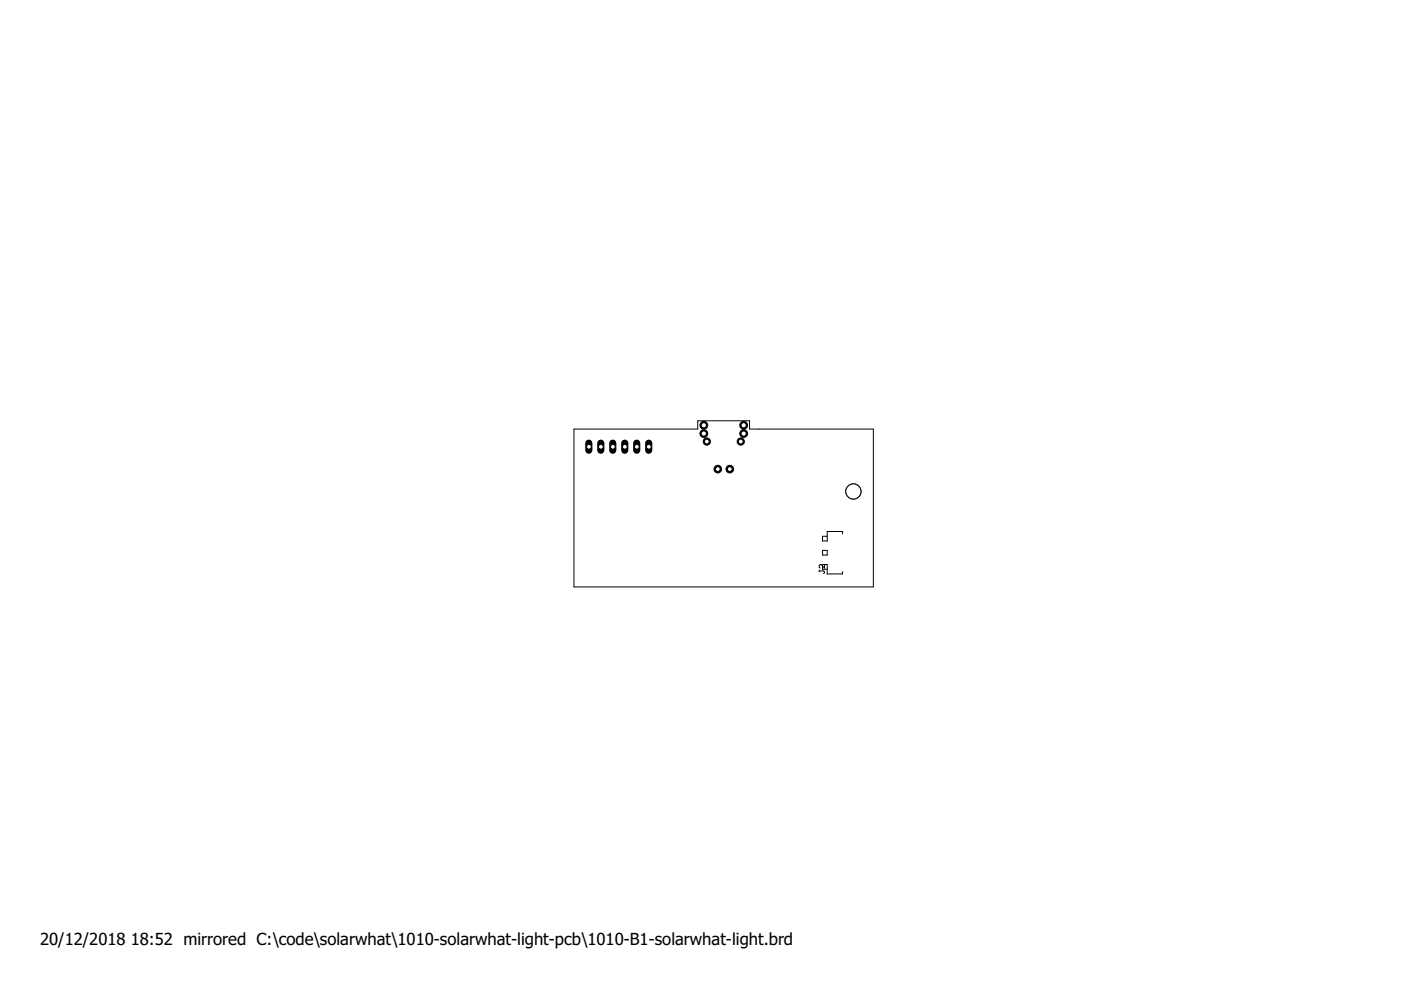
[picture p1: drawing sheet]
<svg xmlns="http://www.w3.org/2000/svg" width="297mm" height="210mm" viewBox="0 0 297 210" stroke-linecap="round" stroke-linejoin="round" font-family="sans-serif">
<path d="M174.4 116.7h1v1h-1zM174.8 119.7v.7l-.7-.7-.4 .2v.4l.2 .1M178.6 113.2v-.5h-3.2v2h-1v-1h1M173.7 121.1h.9l.2 .1-.2 .4M173.7 120.9v.3M175.4 120.7h-1v-1h1v2h3.2v-.5" fill="none" stroke="#000" stroke-width=".21"/>
<circle cx="149.9" cy="93.6" r=".76" fill="#000" stroke="#000" stroke-width=".21"/>
<circle cx="149.9" cy="93.6" r=".51" fill="#fff" stroke="#000" stroke-width=".21"/>
<circle cx="157.1" cy="93.6" r=".76" fill="#000" stroke="#000" stroke-width=".21"/>
<circle cx="157.1" cy="93.6" r=".51" fill="#fff" stroke="#000" stroke-width=".21"/>
<circle cx="157.7" cy="91.9" r=".83" fill="#000" stroke="#000" stroke-width=".21"/>
<circle cx="157.7" cy="91.9" r=".55" fill="#fff" stroke="#000" stroke-width=".21"/>
<circle cx="157.7" cy="90.2" r=".83" fill="#000" stroke="#000" stroke-width=".21"/>
<circle cx="157.7" cy="90.2" r=".55" fill="#fff" stroke="#000" stroke-width=".21"/>
<circle cx="149.2" cy="90.2" r=".83" fill="#000" stroke="#000" stroke-width=".21"/>
<circle cx="149.2" cy="90.2" r=".55" fill="#fff" stroke="#000" stroke-width=".21"/>
<circle cx="149.2" cy="91.9" r=".83" fill="#000" stroke="#000" stroke-width=".21"/>
<circle cx="149.2" cy="91.9" r=".55" fill="#fff" stroke="#000" stroke-width=".21"/>
<path d="M124.8 94v1.5" fill="none" stroke="#000" stroke-width="1.5"/>
<circle cx="124.9" cy="94.7" r=".51" fill="#fff" stroke="#000" stroke-width=".21"/>
<path d="M127.4 94v1.5" fill="none" stroke="#000" stroke-width="1.5"/>
<circle cx="127.4" cy="94.7" r=".51" fill="#fff" stroke="#000" stroke-width=".21"/>
<path d="M129.9 94v1.5" fill="none" stroke="#000" stroke-width="1.5"/>
<circle cx="129.9" cy="94.7" r=".51" fill="#fff" stroke="#000" stroke-width=".21"/>
<path d="M132.5 94v1.5" fill="none" stroke="#000" stroke-width="1.5"/>
<circle cx="132.5" cy="94.7" r=".51" fill="#fff" stroke="#000" stroke-width=".21"/>
<path d="M135 94v1.5" fill="none" stroke="#000" stroke-width="1.5"/>
<circle cx="135" cy="94.7" r=".51" fill="#fff" stroke="#000" stroke-width=".21"/>
<path d="M137.5 94v1.5" fill="none" stroke="#000" stroke-width="1.5"/>
<circle cx="137.6" cy="94.7" r=".51" fill="#fff" stroke="#000" stroke-width=".21"/>
<circle cx="152.2" cy="99.5" r=".8" fill="#000" stroke="#000" stroke-width=".21"/>
<circle cx="152.2" cy="99.5" r=".51" fill="#fff" stroke="#000" stroke-width=".21"/>
<circle cx="154.7" cy="99.5" r=".8" fill="#000" stroke="#000" stroke-width=".21"/>
<circle cx="154.7" cy="99.5" r=".51" fill="#fff" stroke="#000" stroke-width=".21"/>
<g fill="none" stroke="#000" stroke-width=".21">
<path d="M121.7 91h26.2v-1.8h11v1.8h26.3v33.4h-63.5z"/>
<circle cx="180.9" cy="104.2" r="1.61"/>
</g>
<circle cx="180.9" cy="104.2" r="1.61" fill="#fff" stroke="#000" stroke-width=".21"/>
<g font-size="3.5">
<text x="8.5" y="200.4">20/12/2018</text>
<text x="27.7" y="200.4">18:52 mirrored C:\code\solarwhat\1010-solarwhat-light-pcb\1010-B1-solarwhat-light.brd</text>
</g>
</svg>
